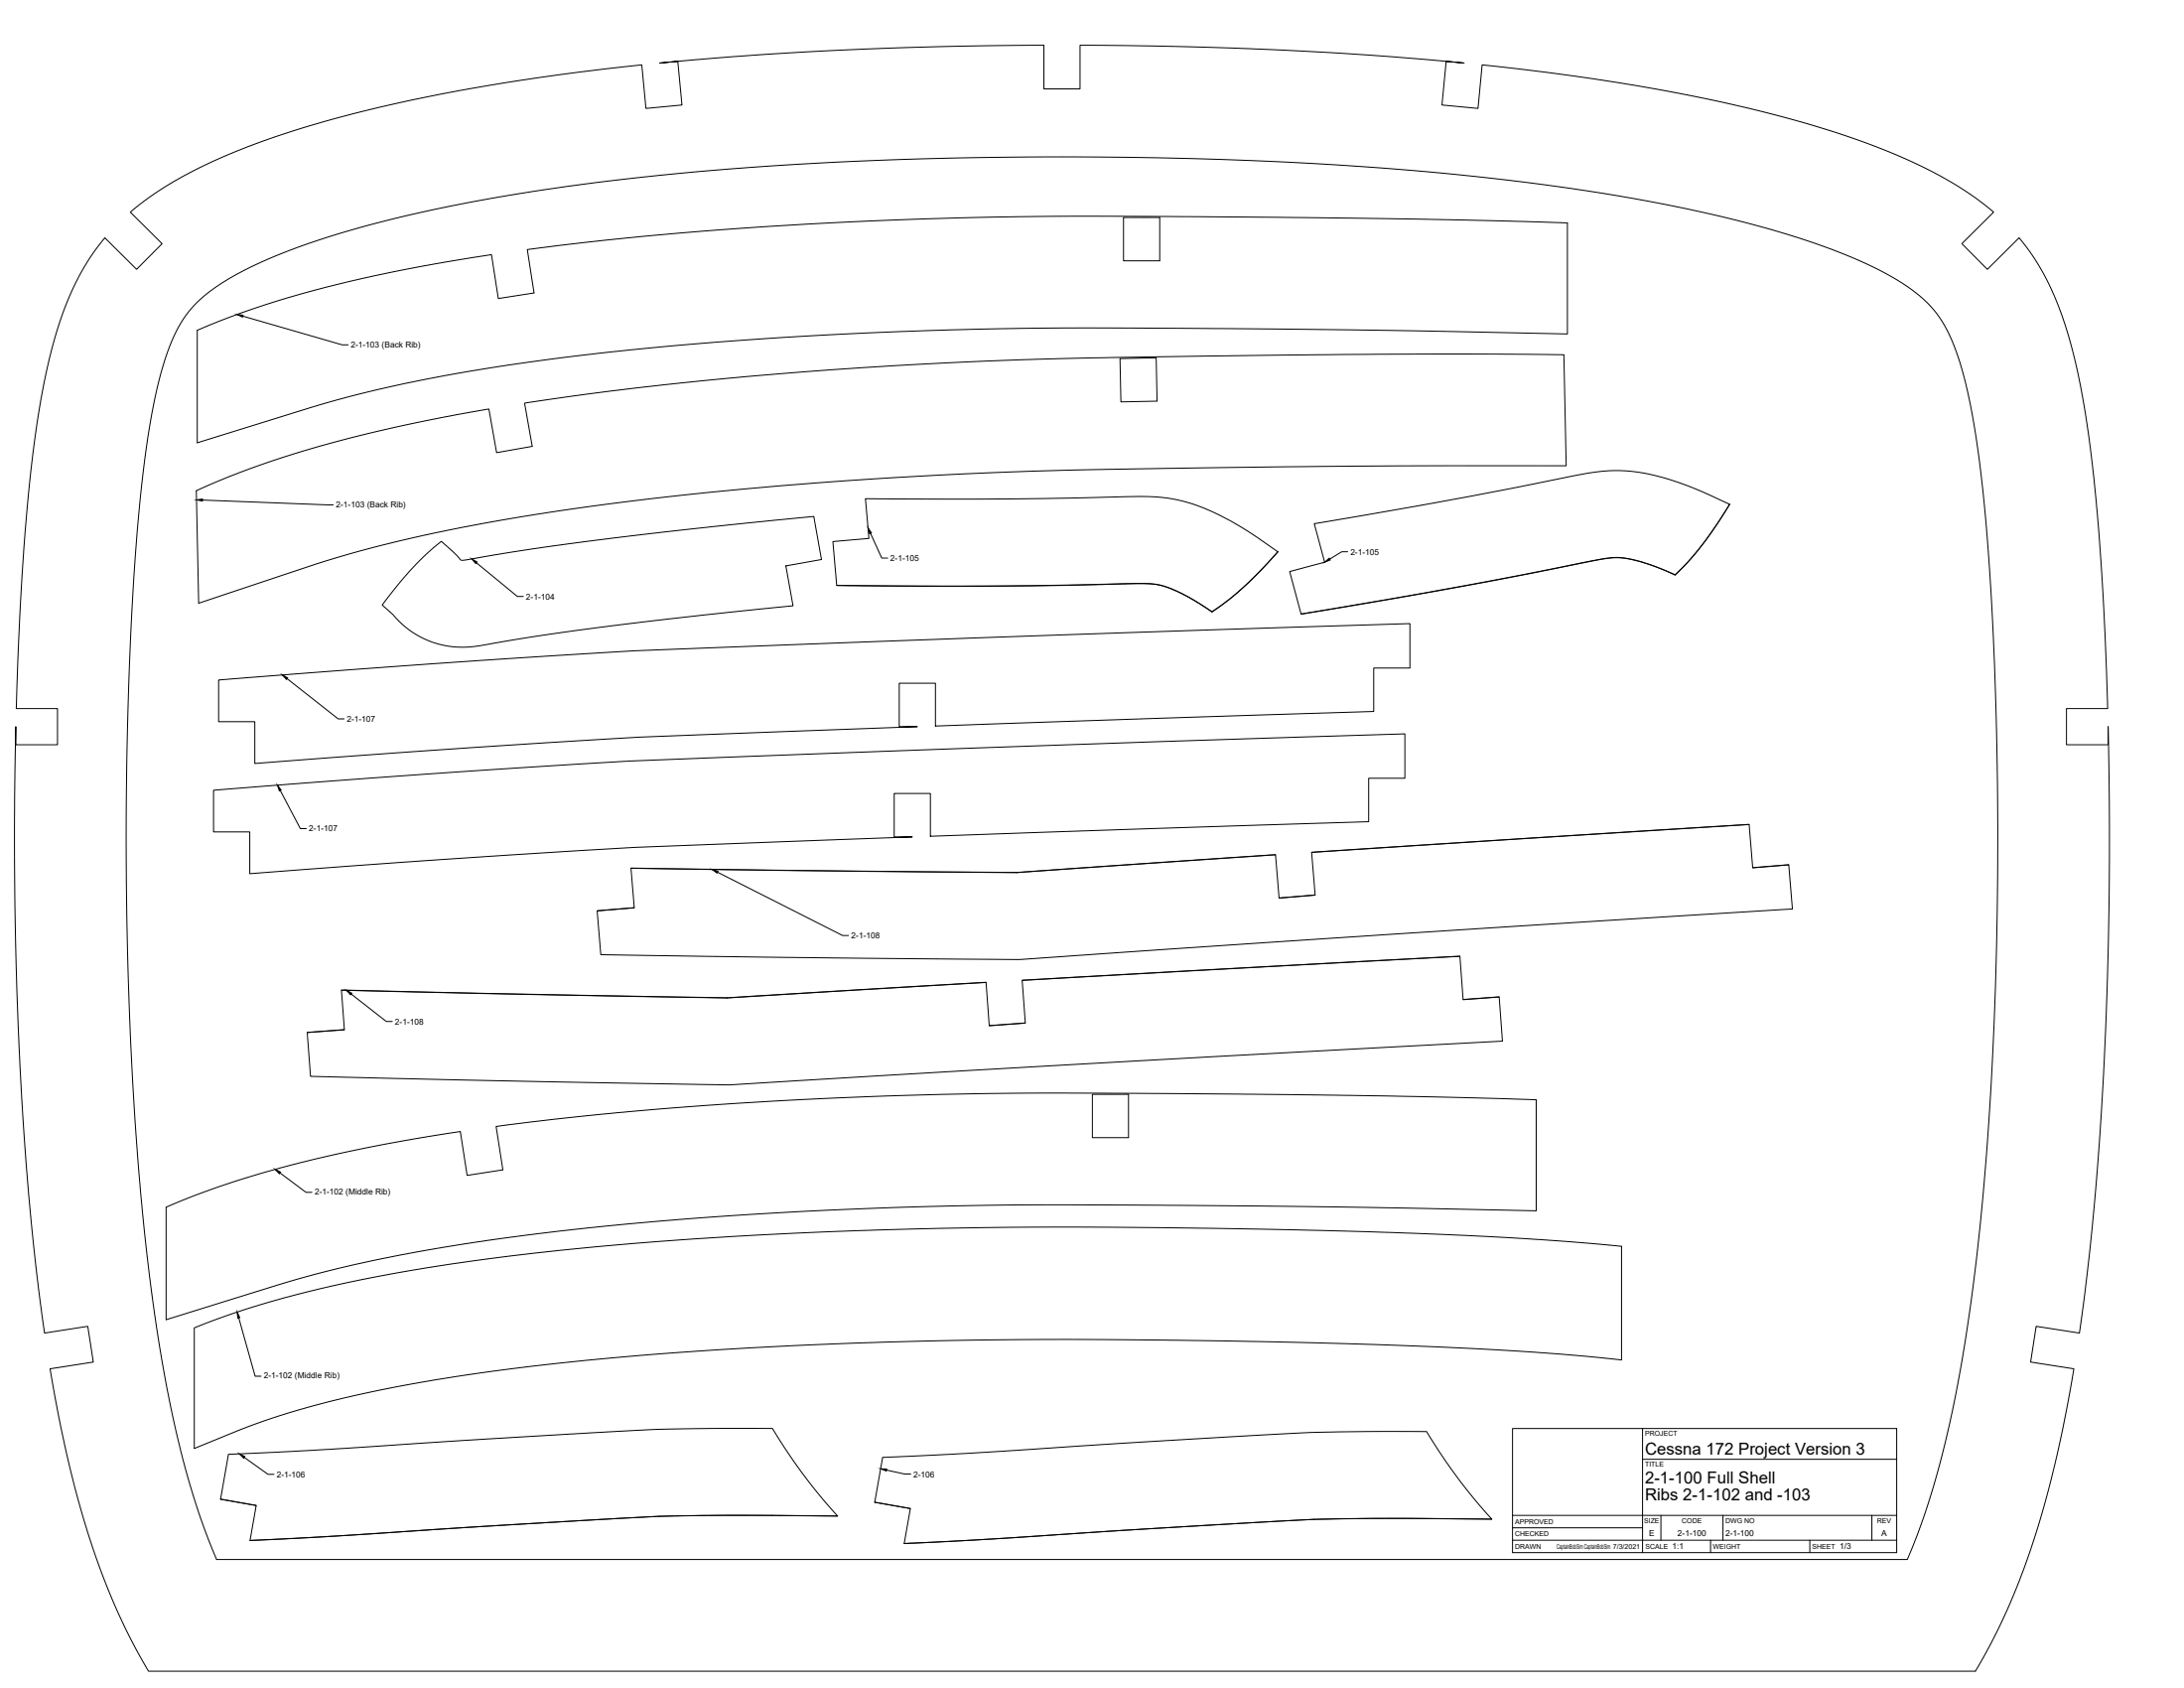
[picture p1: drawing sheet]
<svg xmlns="http://www.w3.org/2000/svg" width="1118mm" height="864mm" viewBox="0 0 1118 864" stroke-linecap="round" stroke-linejoin="round" font-family="sans-serif">
<!-- layer: Visible -->
<g fill="none" stroke="#000" stroke-width=".51">
<path d="M67 109l15-12 18-10 21-10 24-8a900 900 0 0 1 183-36l3 22 18-1-2-23-9 1a2109 2109 0 0 1 196-9v22h19v-22l67 1a1899 1899 0 0 1 129 8l-9-1-2 23 18 1 2-22 28 3a784 784 0 0 1 168 37l21 8 18 9 15 9 12 10-16 16 13 13 16-16a154 154 0 0 1 29 65l7 35 4 35 3 47 3 59h-22v18h22v-9v14a1957 1957 0 0 1-14 291l-1 5-22-3-3 18 22 3-1 10-10 45-5 18-6 20-7 18-6 15-7 15-8 14h-935l-8-14-8-17-7-16-5-16-6-17-6-23-5-22-4-25-1-5 22-3-3-18-22 3-6-49-4-47-4-61-1-62-1-45 1-46v9h21v-18h-21l2-48 3-43 3-34 4-29 5-26 7-22 8-19 9-14 5-6 16 16 13-13zM575 111h18v22h-18zM101 155l7-6 9-6 11-6 12-6a568 568 0 0 1 125-32 1717 1717 0 0 1 270-19 1834 1834 0 0 1 285 19l16 3a512 512 0 0 1 118 33l16 8 11 7a70 70 0 0 1 23 40l5 18 4 25 3 30 2 31a2155 2155 0 0 1-7 351 626 626 0 0 1-27 131l-8 22h-865l-7-17-7-23-6-23-5-23-4-24-5-31-6-63a2138 2138 0 0 1 1-343l3-26 4-22 5-18 5-12a58 58 0 0 1 12-18zM101 169l30-11 36-11 41-9 44-8 3 23 18-3-3-22 58-7 58-5a2978 2978 0 0 1 224-5l109 1 83 2v57l-150-3h-123l-85 2-79 5-42 4-39 5-33 4-32 6-25 5-22 6-71 22zM573 183h19v22l-18 1zM100 251l28-11 36-12 43-10 43-9 4 23 18-4-4-22 58-8 66-6a2989 2989 0 0 1 216-10l119-1 73 1 1 56-142 1-130 2-81 4-84 7-40 4-37 5-36 6-29 6-26 6-23 6-71 24zM443 255h72l66-1a92 92 0 0 1 56 17l17 11-17 18-13 11a4 4 0 0 1-7 0l-16-9-7-3h-6l-84 1-76-1-2-22 19-2zM885 258l-14 21-7 8-7 7M673 268l76-13 59-12a93 93 0 0 1 60 7l17 8-13 19-7 9-6 6a2.6 2.6 0 0 1-4 1l-18-6-7-2h-6l-78 15-80 14-6-22 18-4zM215 287l11-10 10 9 1 1 36-6 40-6 103-11 4 22-18 4 4 20-92 10-37 5-32 5-8 1-12-1-10-4-8-6-11-10 10-14zM654 282l-16 17-8 7-10 7-9-6-8-4-8-3-6-1-80 1-81-1M857 294l-11-4-9-3-7-2-7 1-88 16-69 12"/>
<path d="M112 348l106-8 107-7 174-7 222-7v23h-18v22l-224 7v-21h-19v22h9l-142 5-86 6-111 8v-22h-18zM109 404l107-8 107-7 173-6 223-8v23h-19v22l-224 8v-22h-18v22h9l-142 6-99 6-98 7v-21h-19zM653 437l-116 8a235 235 0 0 1-42 1l-172-2M895 422l-224 14M323 444l160 2a621 621 0 0 0 70-2l100-7 2 23 18-2-2-22 224-14 2 22 18-2 2 23-358 23a689 689 0 0 1-92 2l-160-2-1-22 19-2zM673 458l-18 1M915 442l-18 2M325 464l-19 2M747 489l-224 13M175 507l172 3a375 375 0 0 0 58-1l100-6 1 22 19-2-2-21 224-13 2 22 18-1 2 23-359 20a687 687 0 0 1-91 1l-160-3-2-23 19-1zM175 507l197 3M505 503l-133 8"/>
<path d="M767 510l-18 1M176 527l-19 1M525 523l-19 2M559 560h18v22h-18zM85 618l30-12 34-10 40-9 47-8 3 22 18-2-3-23 61-7 62-5a2927 2927 0 0 1 213-5l115 2 81 2v56l-135-2-132-1-86 3-82 5-38 3-38 4-38 5-31 6-24 5-26 6-71 22zM99 679l27-9 30-9 34-7 42-7a2219 2219 0 0 1 295-19h91l95 3 68 3 49 4v58l-39-4-42-2-62-3-67-1-72-1-48 1-59 1-51 2a1483 1483 0 0 0-170 17l-37 8-30 7-25 9-29 11zM113 767l18 3-3 18M113 767l18 3M113 767l4-23 51-2 165-11h62l15 22 19 23M448 769l18 3-3 18M448 769l18 3M448 769l4-23 44-3 171-10 63-1 15 23 18 22"/>
<path d="M128 788l209-12 36-1 56 1-56-1-36 1zM463 790l209-13h39h52h-52h-39z"/>
</g>
<!-- layer: Titleblock -->
<path d="M774 731h197v63h-197zM841 731v63M841 747h130M774 775h197M850 775v13M882 775v13M958 775v13M774 788h197M774 782h67M875 788v6M926 788v6" fill="none" stroke="#000" stroke-width=".51"/>
<!-- layer: Annotations -->
<g fill="#000" stroke="#000" stroke-width=".51">
<path d="M121 161h3v1zM101 256l3-1v1zM444 270l2 3h-1zM241 286l3 2h-1zM678 288l2-2h1zM144 345l3 2v1zM142 402l2 2-1 1zM364 445l3 1v1zM177 507l3 1-1 1zM141 598l3 2h-1zM121 671l2 3h-1zM122 744l3 1v1z"/>
<path d="M451 751l3 1v1z"/>
</g>
<g fill="none" stroke="#000" stroke-width=".51">
<path d="M124 162l51 14h3M104 256l67 2M445 273l6 13h3M244 288l21 17h3M690 282h-3l-7 4M147 347l26 21h3M143 404l11 20h3M367 446l64 33h3M180 509l18 14h3M143 600l14 10h3M122 674l9 30h3M125 746l12 8h3"/>
<path d="M454 752l9 2h3"/>
</g>
<g font-size="8.5">
<text x="842" y="744">Cessna 172 Project Version 3</text>
<text x="842" y="759">2-1-100 Full Shell</text>
<text x="842" y="768">Ribs 2-1-102 and -103</text>
</g>
<g font-size="4.3">
<text x="180" y="178">2-1-103 (Back Rib)</text>
<text x="172" y="259">2-1-103 (Back Rib)</text>
<text x="456" y="287">2-1-105</text>
<text x="691" y="284">2-1-105</text>
<text x="269" y="307">2-1-104</text>
<text x="178" y="369">2-1-107</text>
<text x="158" y="425">2-1-107</text>
<text x="436" y="480">2-1-108</text>
<text x="202" y="524">2-1-108</text>
<text x="161" y="611">2-1-102 (Middle Rib)</text>
<text x="135" y="705">2-1-102 (Middle Rib)</text>
<text x="142" y="756">2-1-106</text>
<text x="467" y="756">2-106</text>
<text x="844" y="786">E</text>
<text x="858" y="786">2-1-100</text>
<text x="883" y="786">2-1-100</text>
<text x="963" y="786">A</text>
<text x="856" y="793">1:1</text>
<text x="941" y="793">1/3</text>
</g>
<g font-size="3.5">
<text x="842" y="735">PROJECT</text>
<text x="842" y="750">TITLE</text>
<text x="775" y="780">APPROVED</text>
<text x="841" y="779">SIZE</text>
<text x="861" y="779">CODE</text>
<text x="883" y="779">DWG NO</text>
<text x="961" y="779">REV</text>
<text x="775" y="786">CHECKED</text>
<text x="775" y="792">DRAWN</text>
<text x="797" y="792">CaptainBobSim CaptainBobSim 7/3/2021</text>
<text x="842" y="792">SCALE</text>
<text x="877" y="792">WEIGHT</text>
<text x="927" y="792">SHEET</text>
</g>
</svg>
